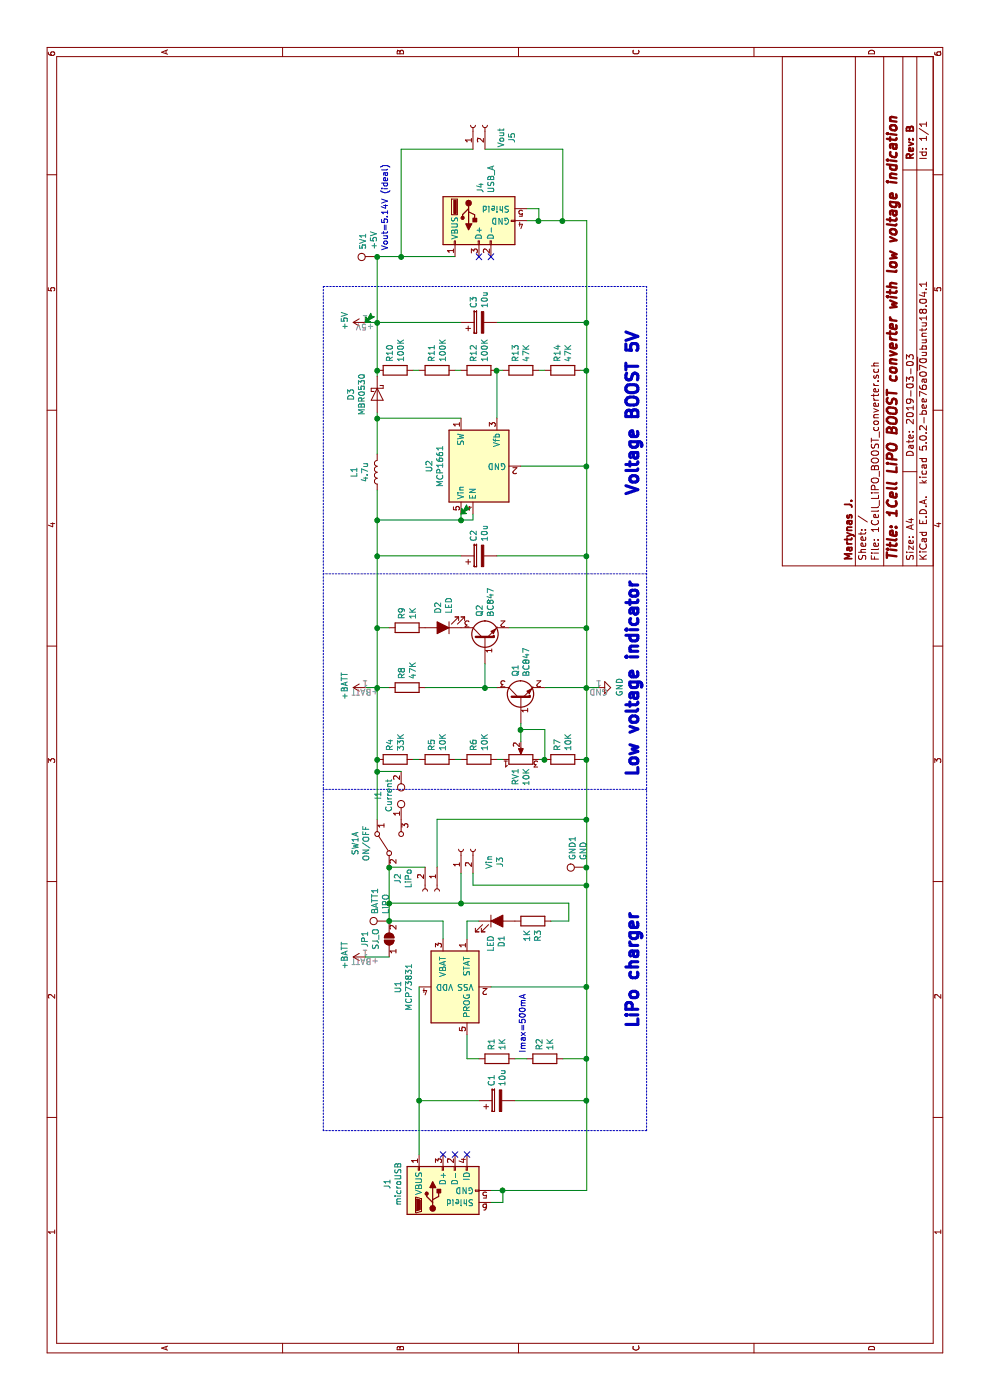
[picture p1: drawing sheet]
EESchema Schematic File Version 4
LIBS:1Cell_LiPO_BOOST_converter-cache
EELAYER 26 0
EELAYER END
$Descr A4 11693 8268
encoding utf-8
Sheet 1 1
Title "1Cell LiPO BOOST converter with low voltage indication"
Date "2019-03-03"
Rev "B"
Comp "Martynas J."
Comment1 ""
Comment2 ""
Comment3 ""
Comment4 ""
$EndDescr
$Comp
L Device:R R7
U 1 1
P 5350 4700
F 0 "R7" H 5420 4746 50  0000 L CNN
F 1 "10K" H 5420 4655 50  0000 L CNN
F 2 "Resistor_SMD:R_0805_2012Metric" V 5280 4700 50  0001 C CNN
F 3 "~" H 5350 4700 50  0001 C CNN
	1    5350 4700
	1    0    0    -1  
$EndComp
$Comp
L Device:R R8
U 1 1
P 5950 3400
F 0 "R8" H 6020 3446 50  0000 L CNN
F 1 "47K" H 6020 3355 50  0000 L CNN
F 2 "Resistor_SMD:R_0805_2012Metric" V 5880 3400 50  0001 C CNN
F 3 "~" H 5950 3400 50  0001 C CNN
	1    5950 3400
	1    0    0    -1  
$EndComp
$Comp
L Device:R R9
U 1 1
P 6450 3400
F 0 "R9" H 6520 3446 50  0000 L CNN
F 1 "1K" H 6520 3355 50  0000 L CNN
F 2 "Resistor_SMD:R_0805_2012Metric" V 6380 3400 50  0001 C CNN
F 3 "~" H 6450 3400 50  0001 C CNN
	1    6450 3400
	1    0    0    -1  
$EndComp
$Comp
L Transistor_BJT:BC847 Q1
U 1 1
P 5850 4350
F 0 "Q1" H 6041 4396 50  0000 L CNN
F 1 "BC847" H 6041 4305 50  0000 L CNN
F 2 "Package_TO_SOT_SMD:SOT-23" H 6050 4275 50  0001 L CIN
F 3 "http://www.infineon.com/dgdl/Infineon-BC847SERIES_BC848SERIES_BC849SERIES_BC850SERIES-DS-v01_01-en.pdf?fileId=db3a304314dca389011541d4630a1657" H 5850 4350 50  0001 L CNN
	1    5850 4350
	1    0    0    -1  
$EndComp
$Comp
L Transistor_BJT:BC847 Q2
U 1 1
P 6350 4050
F 0 "Q2" H 6541 4096 50  0000 L CNN
F 1 "BC847" H 6541 4005 50  0000 L CNN
F 2 "Package_TO_SOT_SMD:SOT-23" H 6550 3975 50  0001 L CIN
F 3 "http://www.infineon.com/dgdl/Infineon-BC847SERIES_BC848SERIES_BC849SERIES_BC850SERIES-DS-v01_01-en.pdf?fileId=db3a304314dca389011541d4630a1657" H 6350 4050 50  0001 L CNN
	1    6350 4050
	1    0    0    -1  
$EndComp
$Comp
L Device:LED_ALT D2
U 1 1
P 6450 3700
F 0 "D2" V 6488 3583 50  0000 R CNN
F 1 "LED" V 6397 3583 50  0000 R CNN
F 2 "LED_SMD:LED_0805_2012Metric" H 6450 3700 50  0001 C CNN
F 3 "~" H 6450 3700 50  0001 C CNN
	1    6450 3700
	0    -1   -1   0   
$EndComp
Wire Wire Line
	5950 4150 5950 4050
Wire Wire Line
	5650 4350 5600 4350
Wire Wire Line
	6450 3150 6450 3250
Wire Wire Line
	5950 3250 5950 3150
Connection ~ 5950 3150
Wire Wire Line
	5950 3150 6450 3150
Wire Wire Line
	6150 4050 5950 4050
Connection ~ 5950 4050
Wire Wire Line
	5950 4050 5950 3550
Wire Wire Line
	6450 4250 6450 4900
Wire Wire Line
	5950 4550 5950 4900
Connection ~ 5950 4900
Wire Wire Line
	5950 4900 6450 4900
$Comp
L power:GND #PWR02
U 1 1
P 5950 5000
F 0 "#PWR02" H 5950 4750 50  0001 C CNN
F 1 "GND" H 5955 4827 50  0000 C CNN
F 2 "" H 5950 5000 50  0001 C CNN
F 3 "" H 5950 5000 50  0001 C CNN
	1    5950 5000
	1    0    0    -1  
$EndComp
Wire Wire Line
	5950 3050 5950 3150
$Comp
L Device:R_POT RV1
U 1 1
P 5350 4350
F 0 "RV1" H 5280 4396 50  0000 R CNN
F 1 "10K" H 5280 4305 50  0000 R CNN
F 2 "Potentiometer_SMD:Potentiometer_Bourns_3214J_Horizontal" H 5350 4350 50  0001 C CNN
F 3 "~" H 5350 4350 50  0001 C CNN
	1    5350 4350
	1    0    0    -1  
$EndComp
Wire Notes Line
	5100 5400 5100 2700
Wire Notes Line
	6900 5400 6900 2700
$Comp
L Regulator_Switching:MCP1661 U2
U 1 1
P 7800 3950
F 0 "U2" H 7800 4317 50  0000 C CNN
F 1 "MCP1661" H 7800 4226 50  0000 C CNN
F 2 "Package_TO_SOT_SMD:SOT-23-5" H 7850 3600 50  0001 L CNN
F 3 "http://ww1.microchip.com/downloads/en/DeviceDoc/20005315B.pdf" H 7500 4300 50  0001 C CNN
	1    7800 3950
	1    0    0    -1  
$EndComp
$Comp
L Device:CP C2
U 1 1
P 7050 4000
F 0 "C2" H 7168 4046 50  0000 L CNN
F 1 "10u" H 7168 3955 50  0000 L CNN
F 2 "Capacitor_SMD:C_1206_3216Metric_Pad1.42x1.75mm_HandSolder" H 7088 3850 50  0001 C CNN
F 3 "~" H 7050 4000 50  0001 C CNN
	1    7050 4000
	1    0    0    -1  
$EndComp
$Comp
L Device:L L1
U 1 1
P 7750 3150
F 0 "L1" V 7940 3150 50  0000 C CNN
F 1 "4.7u" V 7849 3150 50  0000 C CNN
F 2 "Inductor_SMD:L_7.3x7.3_H4.5" H 7750 3150 50  0001 C CNN
F 3 "~" H 7750 3150 50  0001 C CNN
	1    7750 3150
	0    -1   -1   0   
$EndComp
$Comp
L Device:R R12
U 1 1
P 8600 4000
F 0 "R12" H 8670 4046 50  0000 L CNN
F 1 "100K" H 8670 3955 50  0000 L CNN
F 2 "Resistor_SMD:R_0805_2012Metric" V 8530 4000 50  0001 C CNN
F 3 "~" H 8600 4000 50  0001 C CNN
	1    8600 4000
	1    0    0    -1  
$EndComp
$Comp
L Device:R R14
U 1 1
P 8600 4700
F 0 "R14" H 8670 4746 50  0000 L CNN
F 1 "47K" H 8670 4655 50  0000 L CNN
F 2 "Resistor_SMD:R_0805_2012Metric" V 8530 4700 50  0001 C CNN
F 3 "~" H 8600 4700 50  0001 C CNN
	1    8600 4700
	1    0    0    -1  
$EndComp
$Comp
L Device:CP C3
U 1 1
P 9000 4000
F 0 "C3" H 9118 4046 50  0000 L CNN
F 1 "10u" H 9118 3955 50  0000 L CNN
F 2 "Capacitor_SMD:C_1206_3216Metric_Pad1.42x1.75mm_HandSolder" H 9038 3850 50  0001 C CNN
F 3 "~" H 9000 4000 50  0001 C CNN
	1    9000 4000
	1    0    0    -1  
$EndComp
Wire Wire Line
	6450 3150 7050 3150
Connection ~ 6450 3150
Wire Wire Line
	6450 4900 7050 4900
Connection ~ 6450 4900
Connection ~ 7800 4900
Wire Wire Line
	8200 3150 8250 3150
Connection ~ 7050 3150
Wire Wire Line
	7050 3150 7050 3850
Connection ~ 7050 4900
Wire Wire Line
	7050 4150 7050 4900
Wire Wire Line
	7400 3850 7350 3850
Wire Wire Line
	7400 3950 7350 3950
Wire Wire Line
	7350 3950 7350 3850
Connection ~ 7350 3850
Wire Wire Line
	7050 3150 7350 3150
Wire Wire Line
	7350 3850 7350 3150
Connection ~ 7350 3150
Wire Wire Line
	7350 3150 7600 3150
Wire Wire Line
	7900 3150 8200 3150
Connection ~ 8200 3150
Wire Wire Line
	8200 3150 8200 3850
Wire Wire Line
	9000 3850 9000 3150
Wire Wire Line
	9000 4150 9000 4900
Wire Wire Line
	7800 4350 7800 4900
Connection ~ 9000 3150
Wire Notes Line
	9300 2700 9300 5400
Text Notes 5200 5350 0    100  ~ 20
Low voltage indicator
Text Notes 7550 5350 0    100  ~ 20
Voltage BOOST 5V
$Comp
L Connector:Conn_01x02_Female J2
U 1 1
P 4250 3650
F 0 "J2" H 4144 3325 50  0000 C CNN
F 1 "LiPo" H 4144 3416 50  0000 C CNN
F 2 "Connector_PinHeader_2.54mm:PinHeader_1x02_P2.54mm_Vertical" H 4250 3650 50  0001 C CNN
F 3 "~" H 4250 3650 50  0001 C CNN
	1    4250 3650
	-1   0    0    1   
$EndComp
$Comp
L power:+BATT #PWR01
U 1 1
P 5950 3050
F 0 "#PWR01" H 5950 2900 50  0001 C CNN
F 1 "+BATT" H 5965 3223 50  0000 C CNN
F 2 "" H 5950 3050 50  0001 C CNN
F 3 "" H 5950 3050 50  0001 C CNN
	1    5950 3050
	1    0    0    -1  
$EndComp
Wire Wire Line
	9000 3150 9000 3050
$Comp
L power:+5V #PWR03
U 1 1
P 9000 3050
F 0 "#PWR03" H 9000 2900 50  0001 C CNN
F 1 "+5V" H 9015 3223 50  0000 C CNN
F 2 "" H 9000 3050 50  0001 C CNN
F 3 "" H 9000 3050 50  0001 C CNN
	1    9000 3050
	1    0    0    -1  
$EndComp
$Comp
L Device:R R11
U 1 1
P 8600 3650
F 0 "R11" H 8670 3696 50  0000 L CNN
F 1 "100K" H 8670 3605 50  0000 L CNN
F 2 "Resistor_SMD:R_0805_2012Metric" V 8530 3650 50  0001 C CNN
F 3 "~" H 8600 3650 50  0001 C CNN
	1    8600 3650
	1    0    0    -1  
$EndComp
Wire Wire Line
	8600 4150 8200 4150
$Comp
L Device:R R10
U 1 1
P 8600 3300
F 0 "R10" H 8670 3346 50  0000 L CNN
F 1 "100K" H 8670 3255 50  0000 L CNN
F 2 "Resistor_SMD:R_0805_2012Metric" V 8530 3300 50  0001 C CNN
F 3 "~" H 8600 3300 50  0001 C CNN
	1    8600 3300
	1    0    0    -1  
$EndComp
Wire Wire Line
	8550 3150 8600 3150
Connection ~ 8600 3150
Wire Wire Line
	8600 3150 9000 3150
Wire Wire Line
	8600 3500 8600 3450
Wire Wire Line
	8600 3850 8600 3800
$Comp
L Diode:MBR0530 D3
U 1 1
P 8400 3150
F 0 "D3" H 8400 2934 50  0000 C CNN
F 1 "MBR0530" H 8400 3025 50  0000 C CNN
F 2 "Diode_SMD:D_SOD-123" H 8400 2975 50  0001 C CNN
F 3 "http://www.mccsemi.com/up_pdf/MBR0520~MBR0580(SOD123).pdf" H 8400 3150 50  0001 C CNN
	1    8400 3150
	-1   0    0    1   
$EndComp
$Comp
L Switch:SW_DPDT_x2 SW1
U 1 1
P 4650 3250
F 0 "SW1" H 4650 3535 50  0000 C CNN
F 1 "ON/OFF" H 4650 3444 50  0000 C CNN
F 2 "Button_Switch_SMD:SW_SPDT_PCM12" H 4650 3250 50  0001 C CNN
F 3 "" H 4650 3250 50  0001 C CNN
	1    4650 3250
	1    0    0    -1  
$EndComp
Wire Wire Line
	4450 3550 4450 3250
$Comp
L Connector:TestPoint_2Pole I1
U 1 1
P 5050 3350
F 0 "I1" H 5050 3545 50  0000 C CNN
F 1 "Current" H 5050 3454 50  0000 C CNN
F 2 "TestPoint:TestPoint_2Pads_Pitch2.54mm_Drill0.8mm" H 5050 3350 50  0001 C CNN
F 3 "~" H 5050 3350 50  0001 C CNN
	1    5050 3350
	1    0    0    -1  
$EndComp
$Comp
L Connector:TestPoint BATT1
U 1 1
P 4000 3250
F 0 "BATT1" H 4058 3370 50  0000 L CNN
F 1 "LiPO" H 4058 3279 50  0000 L CNN
F 2 "TestPoint:TestPoint_Pad_D2.5mm" H 4200 3250 50  0001 C CNN
F 3 "~" H 4200 3250 50  0001 C CNN
	1    4000 3250
	1    0    0    -1  
$EndComp
$Comp
L Connector:TestPoint 5V1
U 1 1
P 9550 3150
F 0 "5V1" H 9608 3270 50  0000 L CNN
F 1 "+5V" H 9608 3179 50  0000 L CNN
F 2 "TestPoint:TestPoint_Pad_D2.5mm" H 9750 3150 50  0001 C CNN
F 3 "~" H 9750 3150 50  0001 C CNN
	1    9550 3150
	1    0    0    -1  
$EndComp
$Comp
L Connector:TestPoint GND1
U 1 1
P 4450 4900
F 0 "GND1" H 4508 5020 50  0000 L CNN
F 1 "GND" H 4508 4929 50  0000 L CNN
F 2 "TestPoint:TestPoint_Pad_D2.5mm" H 4650 4900 50  0001 C CNN
F 3 "~" H 4650 4900 50  0001 C CNN
	1    4450 4900
	1    0    0    -1  
$EndComp
$Comp
L Connector:USB_A J4
U 1 1
P 9850 4000
F 0 "J4" H 9620 3991 50  0000 R CNN
F 1 "USB_A" H 9620 3900 50  0000 R CNN
F 2 "Connector_USB:USB_A_THT" H 10000 3950 50  0001 C CNN
F 3 " ~" H 10000 3950 50  0001 C CNN
	1    9850 4000
	-1   0    0    -1  
$EndComp
Wire Wire Line
	9550 3800 9550 3350
Wire Wire Line
	9550 3150 9000 3150
Wire Wire Line
	9850 4400 9850 4500
Wire Wire Line
	9850 4900 9000 4900
Connection ~ 9000 4900
Wire Wire Line
	9950 4400 9950 4500
Wire Wire Line
	9950 4500 9850 4500
Connection ~ 9850 4500
Wire Wire Line
	9850 4500 9850 4700
$Comp
L Battery_Management:MCP73831-2-OT U1
U 1 1
P 3450 3800
F 0 "U1" H 3450 4278 50  0000 C CNN
F 1 "MCP73831" H 3450 4187 50  0000 C CNN
F 2 "Package_TO_SOT_SMD:SOT-23-5" H 3500 3550 50  0001 L CIN
F 3 "http://ww1.microchip.com/downloads/en/DeviceDoc/20001984g.pdf" H 3300 3750 50  0001 C CNN
	1    3450 3800
	1    0    0    -1  
$EndComp
$Comp
L Device:CP C1
U 1 1
P 2500 4150
F 0 "C1" H 2618 4196 50  0000 L CNN
F 1 "10u" H 2618 4105 50  0000 L CNN
F 2 "Capacitor_SMD:C_1206_3216Metric_Pad1.42x1.75mm_HandSolder" H 2538 4000 50  0001 C CNN
F 3 "~" H 2500 4150 50  0001 C CNN
	1    2500 4150
	1    0    0    -1  
$EndComp
$Comp
L Device:R R3
U 1 1
P 4000 4450
F 0 "R3" H 4070 4496 50  0000 L CNN
F 1 "1K" H 4070 4405 50  0000 L CNN
F 2 "Resistor_SMD:R_0805_2012Metric" V 3930 4450 50  0001 C CNN
F 3 "~" H 4000 4450 50  0001 C CNN
	1    4000 4450
	-1   0    0    1   
$EndComp
$Comp
L Device:LED_ALT D1
U 1 1
P 4000 4150
F 0 "D1" V 4038 4033 50  0000 R CNN
F 1 "LED" V 3947 4033 50  0000 R CNN
F 2 "LED_SMD:LED_0805_2012Metric" H 4000 4150 50  0001 C CNN
F 3 "~" H 4000 4150 50  0001 C CNN
	1    4000 4150
	0    1    1    0   
$EndComp
Wire Wire Line
	4000 3900 4000 4000
$Comp
L Device:R R1
U 1 1
P 2850 4150
F 0 "R1" H 2920 4196 50  0000 L CNN
F 1 "1K" H 2920 4105 50  0000 L CNN
F 2 "Resistor_SMD:R_0805_2012Metric" V 2780 4150 50  0001 C CNN
F 3 "~" H 2850 4150 50  0001 C CNN
	1    2850 4150
	1    0    0    -1  
$EndComp
Wire Wire Line
	2850 3900 3050 3900
Wire Wire Line
	2850 3900 2850 4000
Wire Wire Line
	4000 3900 3850 3900
Wire Wire Line
	2500 4000 2500 3500
Wire Wire Line
	2500 3500 3450 3500
Wire Wire Line
	2500 4300 2500 4900
Wire Wire Line
	3450 4100 3450 4900
Connection ~ 3450 4900
Wire Wire Line
	3850 3700 4000 3700
Wire Notes Line
	2250 5400 2250 2700
Text Notes 3100 5350 0    100  ~ 20
LiPo charger
$Comp
L Connector:USB_B_Micro J1
U 1 1
P 1750 3700
F 0 "J1" H 1805 4167 50  0000 C CNN
F 1 "microUSB" H 1805 4076 50  0000 C CNN
F 2 "Connector_USB:USB_Micro-B_Molex_47346-0001" H 1900 3650 50  0001 C CNN
F 3 "~" H 1900 3650 50  0001 C CNN
	1    1750 3700
	1    0    0    -1  
$EndComp
Connection ~ 2500 3500
Wire Wire Line
	1750 4100 1750 4200
Wire Wire Line
	1750 4900 2500 4900
Connection ~ 2500 4900
Wire Wire Line
	1650 4100 1650 4200
Wire Wire Line
	1650 4200 1750 4200
Connection ~ 1750 4200
Wire Wire Line
	1750 4200 1750 4900
Wire Wire Line
	2500 4900 2850 4900
$Comp
L Device:R R2
U 1 1
P 2850 4550
F 0 "R2" H 2920 4596 50  0000 L CNN
F 1 "1K" H 2920 4505 50  0000 L CNN
F 2 "Resistor_SMD:R_0805_2012Metric" V 2780 4550 50  0001 C CNN
F 3 "~" H 2850 4550 50  0001 C CNN
	1    2850 4550
	1    0    0    -1  
$EndComp
Wire Wire Line
	2850 4300 2850 4400
Wire Wire Line
	2850 4700 2850 4900
Connection ~ 2850 4900
Wire Wire Line
	2850 4900 3450 4900
Text Notes 2900 4400 0    50   ~ 0
Imax=500mA
Wire Wire Line
	2050 3500 2500 3500
Wire Wire Line
	4000 3700 4000 3250
Wire Wire Line
	4000 3250 4150 3250
Connection ~ 4450 3250
Connection ~ 4850 4900
Wire Notes Line
	2250 2700 9300 2700
Wire Notes Line
	2250 5400 9300 5400
Connection ~ 4450 4900
Wire Wire Line
	4450 4900 4850 4900
Connection ~ 9550 3150
Connection ~ 4000 3250
Wire Wire Line
	4850 3150 5250 3150
Wire Wire Line
	4850 4900 5350 4900
$Comp
L Device:R R6
U 1 1
P 5350 4000
F 0 "R6" H 5420 4046 50  0000 L CNN
F 1 "10K" H 5420 3955 50  0000 L CNN
F 2 "Resistor_SMD:R_0805_2012Metric" V 5280 4000 50  0001 C CNN
F 3 "~" H 5350 4000 50  0001 C CNN
	1    5350 4000
	1    0    0    -1  
$EndComp
$Comp
L Device:R R5
U 1 1
P 5350 3650
F 0 "R5" H 5420 3696 50  0000 L CNN
F 1 "10K" H 5420 3605 50  0000 L CNN
F 2 "Resistor_SMD:R_0805_2012Metric" V 5280 3650 50  0001 C CNN
F 3 "~" H 5350 3650 50  0001 C CNN
	1    5350 3650
	1    0    0    -1  
$EndComp
$Comp
L Device:R R4
U 1 1
P 5350 3300
F 0 "R4" H 5420 3346 50  0000 L CNN
F 1 "33K" H 5420 3255 50  0000 L CNN
F 2 "Resistor_SMD:R_0805_2012Metric" V 5280 3300 50  0001 C CNN
F 3 "~" H 5350 3300 50  0001 C CNN
	1    5350 3300
	1    0    0    -1  
$EndComp
Connection ~ 5350 3150
Wire Wire Line
	5350 3150 5950 3150
Wire Wire Line
	5350 3450 5350 3500
Wire Wire Line
	5350 3800 5350 3850
Wire Wire Line
	5350 4150 5350 4200
Wire Wire Line
	5350 4500 5350 4550
Wire Wire Line
	5350 4850 5350 4900
Connection ~ 5350 4900
Wire Wire Line
	5350 4900 5950 4900
Wire Wire Line
	5350 4550 5600 4550
Wire Wire Line
	5600 4550 5600 4350
Connection ~ 5350 4550
Connection ~ 5600 4350
Wire Wire Line
	5600 4350 5500 4350
Wire Wire Line
	4850 3650 4850 4900
Wire Wire Line
	4850 3650 4450 3650
Wire Wire Line
	5250 3350 5250 3150
Connection ~ 5250 3150
Wire Wire Line
	5250 3150 5350 3150
Wire Wire Line
	7800 4900 8600 4900
$Comp
L Device:R R13
U 1 1
P 8600 4350
F 0 "R13" H 8670 4396 50  0000 L CNN
F 1 "47K" H 8670 4305 50  0000 L CNN
F 2 "Resistor_SMD:R_0805_2012Metric" V 8530 4350 50  0001 C CNN
F 3 "~" H 8600 4350 50  0001 C CNN
	1    8600 4350
	1    0    0    -1  
$EndComp
Wire Wire Line
	8600 4850 8600 4900
Connection ~ 8600 4900
Wire Wire Line
	8600 4900 9000 4900
Wire Wire Line
	8600 4550 8600 4500
Wire Wire Line
	8600 4200 8600 4150
Connection ~ 8600 4150
Text Notes 9600 3250 0    50   ~ 0
Vout=5.14V (ideal)
$Comp
L Connector:Conn_01x02_Female J3
U 1 1
P 4600 3850
F 0 "J3" H 4494 3525 50  0000 C CNN
F 1 "Vin" H 4494 3616 50  0000 C CNN
F 2 "Connector_PinHeader_2.54mm:PinHeader_1x02_P2.54mm_Vertical" H 4600 3850 50  0001 C CNN
F 3 "~" H 4600 3850 50  0001 C CNN
	1    4600 3850
	1    0    0    -1  
$EndComp
$Comp
L Connector:Conn_01x02_Female J5
U 1 1
P 10650 3950
F 0 "J5" H 10544 3625 50  0000 C CNN
F 1 "Vout" H 10544 3716 50  0000 C CNN
F 2 "Connector_PinHeader_2.54mm:PinHeader_1x02_P2.54mm_Vertical" H 10650 3950 50  0001 C CNN
F 3 "~" H 10650 3950 50  0001 C CNN
	1    10650 3950
	1    0    0    -1  
$EndComp
Wire Wire Line
	10450 3950 10450 3350
Wire Wire Line
	10450 3350 9550 3350
Connection ~ 9550 3350
Wire Wire Line
	9550 3350 9550 3150
Wire Wire Line
	10450 4050 10450 4700
Wire Wire Line
	10450 4700 9850 4700
Connection ~ 9850 4700
Wire Wire Line
	9850 4700 9850 4900
Wire Wire Line
	4400 3850 4150 3850
Wire Wire Line
	4150 3850 4150 3250
Connection ~ 4150 3250
Wire Wire Line
	4150 3250 4450 3250
Wire Wire Line
	4400 3950 4300 3950
Wire Wire Line
	4300 3950 4300 4900
Connection ~ 4300 4900
Wire Wire Line
	4300 4900 4450 4900
Wire Wire Line
	7050 4900 7800 4900
Wire Wire Line
	5950 5000 5950 4900
NoConn ~ 9550 4000
NoConn ~ 9550 4100
NoConn ~ 2050 3900
NoConn ~ 2050 3800
NoConn ~ 2050 3700
$Comp
L Jumper:SolderJumper_2_Open JP1
U 1 1
P 3850 3250
F 0 "JP1" H 3850 3455 50  0000 C CNN
F 1 "SJ_O" H 3850 3364 50  0000 C CNN
F 2 "Jumper:SolderJumper-2_P1.3mm_Open_RoundedPad1.0x1.5mm" H 3850 3250 50  0001 C CNN
F 3 "~" H 3850 3250 50  0001 C CNN
	1    3850 3250
	1    0    0    -1  
$EndComp
$Comp
L power:+BATT #PWR0101
U 1 1
P 3700 3050
F 0 "#PWR0101" H 3700 2900 50  0001 C CNN
F 1 "+BATT" H 3715 3223 50  0000 C CNN
F 2 "" H 3700 3050 50  0001 C CNN
F 3 "" H 3700 3050 50  0001 C CNN
	1    3700 3050
	1    0    0    -1  
$EndComp
Wire Wire Line
	3700 3050 3700 3250
Wire Wire Line
	3450 4900 4300 4900
Wire Wire Line
	4000 4600 4000 4750
Wire Wire Line
	4000 4750 4150 4750
Wire Wire Line
	4150 4750 4150 3850
Connection ~ 4150 3850
$EndSCHEMATC
